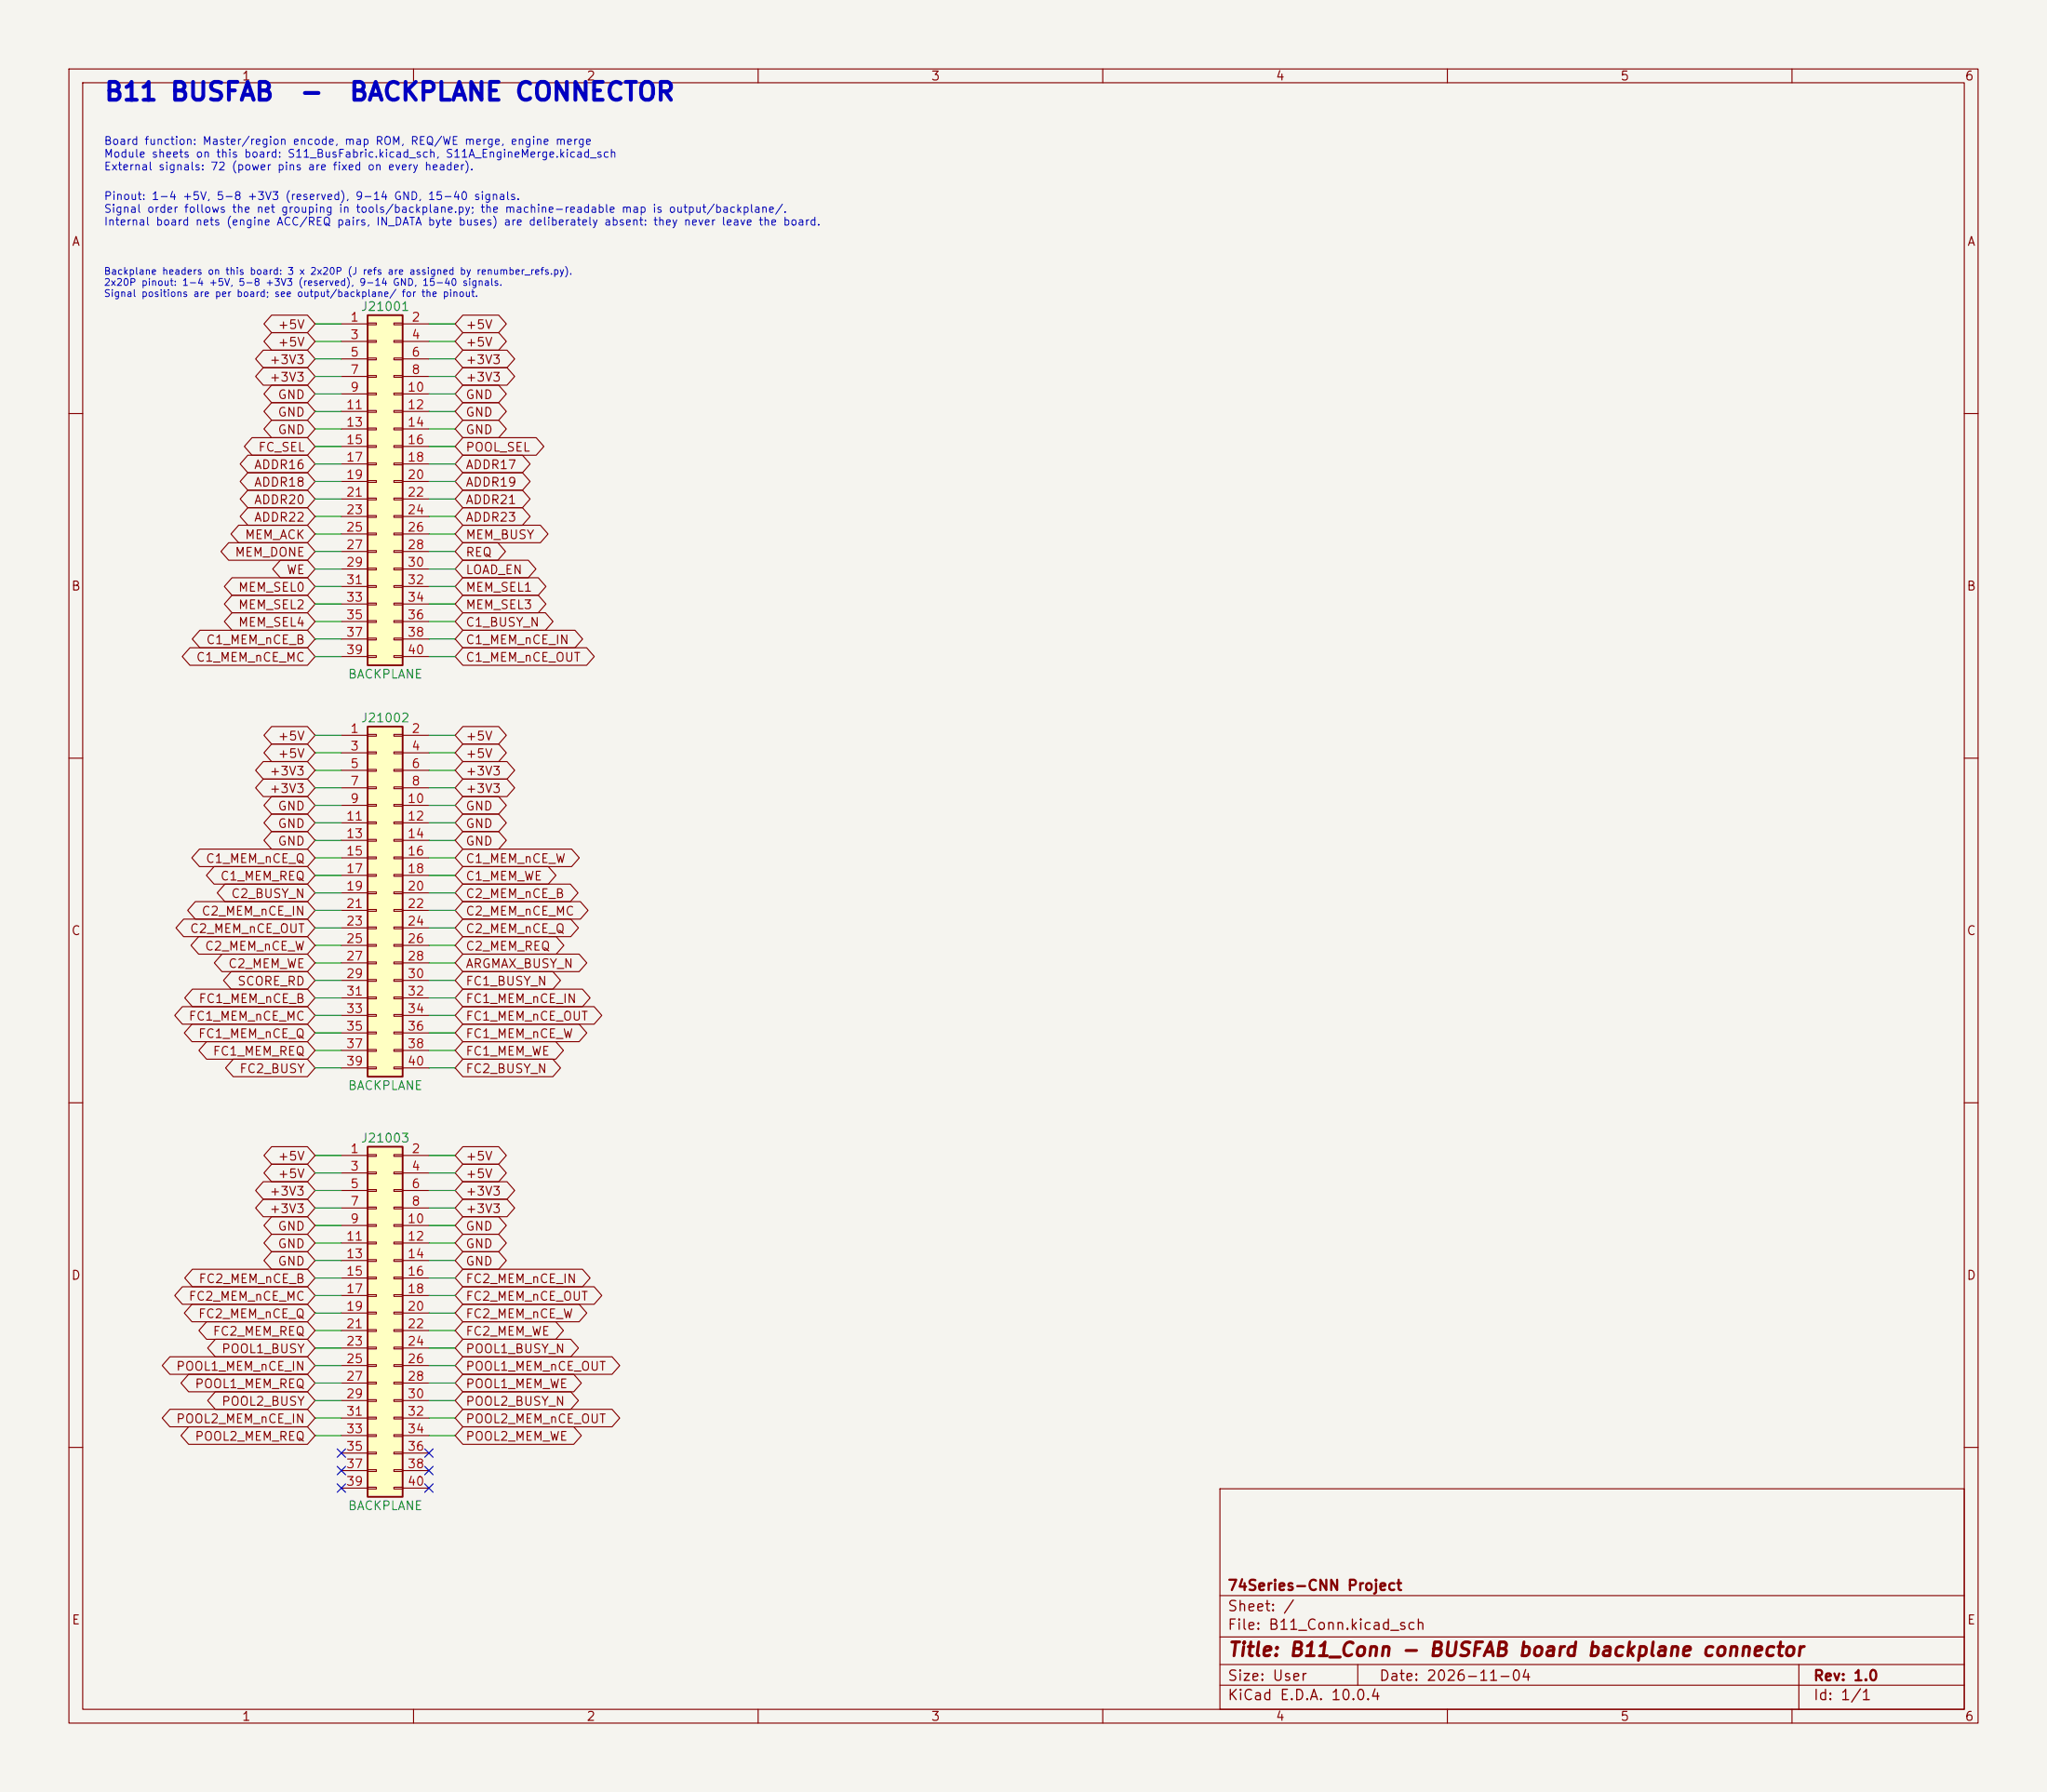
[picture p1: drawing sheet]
(kicad_sch
 (version 20250610)
 (generator "eeschema")
 (generator_version "10.0")
 (paper "User" 297 260)
 (title_block
  (title "B11_Conn - BUSFAB board backplane connector")
  (date "2026-11-04")
  (rev "1.0")
  (company "74Series-CNN Project"))
 (lib_symbols
  (symbol "Connector_Generic:Conn_02x20_Odd_Even"
    (pin_names
    (offset 1.016) (hide yes)) (exclude_from_sim no) (in_bom yes) (on_board yes)
    (in_pos_files yes)
    (duplicate_pin_numbers_are_jumpers no)
    (property "Reference" "J" (at 1.27 25.4 0) (show_name no) (do_not_autoplace no) (effects (font (size 1.27 1.27))))
    (property "Value" "Conn_02x20_Odd_Even" (at 1.27 -27.94 0) (show_name no) (do_not_autoplace no) (effects (font (size 1.27 1.27))))
    (property "Footprint" "" (at 0 0 0) (show_name no) (do_not_autoplace no) (hide yes) (effects (font (size 1.27 1.27))))
    (property "Datasheet" "" (at 0 0 0) (show_name no) (do_not_autoplace no) (hide yes) (effects (font (size 1.27 1.27))))
    (property "Description" "Generic connector, double row, 02x20, odd/even pin numbering scheme (row 1 odd numbers, row 2 even numbers), script generated (kicad-library-utils/schlib/autogen/connector/)" (at 0 0 0) (show_name no) (do_not_autoplace no) (hide yes) (effects (font (size 1.27 1.27))))
    (symbol "Conn_02x20_Odd_Even_1_1"
    (rectangle (start -1.27 24.13) (end 3.81 -26.67) (stroke (width 0.254) (type default)) (fill (type background)))
    (rectangle (start -1.27 22.987) (end 0 22.733) (stroke (width 0.1524) (type default)) (fill (type none)))
    (rectangle (start -1.27 20.447) (end 0 20.193) (stroke (width 0.1524) (type default)) (fill (type none)))
    (rectangle (start -1.27 17.907) (end 0 17.653) (stroke (width 0.1524) (type default)) (fill (type none)))
    (rectangle (start -1.27 15.367) (end 0 15.113) (stroke (width 0.1524) (type default)) (fill (type none)))
    (rectangle (start -1.27 12.827) (end 0 12.573) (stroke (width 0.1524) (type default)) (fill (type none)))
    (rectangle (start -1.27 10.287) (end 0 10.033) (stroke (width 0.1524) (type default)) (fill (type none)))
    (rectangle (start -1.27 7.747) (end 0 7.493) (stroke (width 0.1524) (type default)) (fill (type none)))
    (rectangle (start -1.27 5.207) (end 0 4.953) (stroke (width 0.1524) (type default)) (fill (type none)))
    (rectangle (start -1.27 2.667) (end 0 2.413) (stroke (width 0.1524) (type default)) (fill (type none)))
    (rectangle (start -1.27 0.127) (end 0 -0.127) (stroke (width 0.1524) (type default)) (fill (type none)))
    (rectangle (start -1.27 -2.413) (end 0 -2.667) (stroke (width 0.1524) (type default)) (fill (type none)))
    (rectangle (start -1.27 -4.953) (end 0 -5.207) (stroke (width 0.1524) (type default)) (fill (type none)))
    (rectangle (start -1.27 -7.493) (end 0 -7.747) (stroke (width 0.1524) (type default)) (fill (type none)))
    (rectangle (start -1.27 -10.033) (end 0 -10.287) (stroke (width 0.1524) (type default)) (fill (type none)))
    (rectangle (start -1.27 -12.573) (end 0 -12.827) (stroke (width 0.1524) (type default)) (fill (type none)))
    (rectangle (start -1.27 -15.113) (end 0 -15.367) (stroke (width 0.1524) (type default)) (fill (type none)))
    (rectangle (start -1.27 -17.653) (end 0 -17.907) (stroke (width 0.1524) (type default)) (fill (type none)))
    (rectangle (start -1.27 -20.193) (end 0 -20.447) (stroke (width 0.1524) (type default)) (fill (type none)))
    (rectangle (start -1.27 -22.733) (end 0 -22.987) (stroke (width 0.1524) (type default)) (fill (type none)))
    (rectangle (start -1.27 -25.273) (end 0 -25.527) (stroke (width 0.1524) (type default)) (fill (type none)))
    (rectangle (start 3.81 22.987) (end 2.54 22.733) (stroke (width 0.1524) (type default)) (fill (type none)))
    (rectangle (start 3.81 20.447) (end 2.54 20.193) (stroke (width 0.1524) (type default)) (fill (type none)))
    (rectangle (start 3.81 17.907) (end 2.54 17.653) (stroke (width 0.1524) (type default)) (fill (type none)))
    (rectangle (start 3.81 15.367) (end 2.54 15.113) (stroke (width 0.1524) (type default)) (fill (type none)))
    (rectangle (start 3.81 12.827) (end 2.54 12.573) (stroke (width 0.1524) (type default)) (fill (type none)))
    (rectangle (start 3.81 10.287) (end 2.54 10.033) (stroke (width 0.1524) (type default)) (fill (type none)))
    (rectangle (start 3.81 7.747) (end 2.54 7.493) (stroke (width 0.1524) (type default)) (fill (type none)))
    (rectangle (start 3.81 5.207) (end 2.54 4.953) (stroke (width 0.1524) (type default)) (fill (type none)))
    (rectangle (start 3.81 2.667) (end 2.54 2.413) (stroke (width 0.1524) (type default)) (fill (type none)))
    (rectangle (start 3.81 0.127) (end 2.54 -0.127) (stroke (width 0.1524) (type default)) (fill (type none)))
    (rectangle (start 3.81 -2.413) (end 2.54 -2.667) (stroke (width 0.1524) (type default)) (fill (type none)))
    (rectangle (start 3.81 -4.953) (end 2.54 -5.207) (stroke (width 0.1524) (type default)) (fill (type none)))
    (rectangle (start 3.81 -7.493) (end 2.54 -7.747) (stroke (width 0.1524) (type default)) (fill (type none)))
    (rectangle (start 3.81 -10.033) (end 2.54 -10.287) (stroke (width 0.1524) (type default)) (fill (type none)))
    (rectangle (start 3.81 -12.573) (end 2.54 -12.827) (stroke (width 0.1524) (type default)) (fill (type none)))
    (rectangle (start 3.81 -15.113) (end 2.54 -15.367) (stroke (width 0.1524) (type default)) (fill (type none)))
    (rectangle (start 3.81 -17.653) (end 2.54 -17.907) (stroke (width 0.1524) (type default)) (fill (type none)))
    (rectangle (start 3.81 -20.193) (end 2.54 -20.447) (stroke (width 0.1524) (type default)) (fill (type none)))
    (rectangle (start 3.81 -22.733) (end 2.54 -22.987) (stroke (width 0.1524) (type default)) (fill (type none)))
    (rectangle (start 3.81 -25.273) (end 2.54 -25.527) (stroke (width 0.1524) (type default)) (fill (type none)))
    (pin passive line (at -5.08 22.86 0) (length 3.81) (name "Pin_1" (effects (font (size 1.27 1.27)))) (number "1" (effects (font (size 1.27 1.27)))))
    (pin passive line (at 7.62 22.86 180) (length 3.81) (name "Pin_2" (effects (font (size 1.27 1.27)))) (number "2" (effects (font (size 1.27 1.27)))))
    (pin passive line (at -5.08 20.32 0) (length 3.81) (name "Pin_3" (effects (font (size 1.27 1.27)))) (number "3" (effects (font (size 1.27 1.27)))))
    (pin passive line (at 7.62 20.32 180) (length 3.81) (name "Pin_4" (effects (font (size 1.27 1.27)))) (number "4" (effects (font (size 1.27 1.27)))))
    (pin passive line (at -5.08 17.78 0) (length 3.81) (name "Pin_5" (effects (font (size 1.27 1.27)))) (number "5" (effects (font (size 1.27 1.27)))))
    (pin passive line (at 7.62 17.78 180) (length 3.81) (name "Pin_6" (effects (font (size 1.27 1.27)))) (number "6" (effects (font (size 1.27 1.27)))))
    (pin passive line (at -5.08 15.24 0) (length 3.81) (name "Pin_7" (effects (font (size 1.27 1.27)))) (number "7" (effects (font (size 1.27 1.27)))))
    (pin passive line (at 7.62 15.24 180) (length 3.81) (name "Pin_8" (effects (font (size 1.27 1.27)))) (number "8" (effects (font (size 1.27 1.27)))))
    (pin passive line (at -5.08 12.7 0) (length 3.81) (name "Pin_9" (effects (font (size 1.27 1.27)))) (number "9" (effects (font (size 1.27 1.27)))))
    (pin passive line (at 7.62 12.7 180) (length 3.81) (name "Pin_10" (effects (font (size 1.27 1.27)))) (number "10" (effects (font (size 1.27 1.27)))))
    (pin passive line (at -5.08 10.16 0) (length 3.81) (name "Pin_11" (effects (font (size 1.27 1.27)))) (number "11" (effects (font (size 1.27 1.27)))))
    (pin passive line (at 7.62 10.16 180) (length 3.81) (name "Pin_12" (effects (font (size 1.27 1.27)))) (number "12" (effects (font (size 1.27 1.27)))))
    (pin passive line (at -5.08 7.62 0) (length 3.81) (name "Pin_13" (effects (font (size 1.27 1.27)))) (number "13" (effects (font (size 1.27 1.27)))))
    (pin passive line (at 7.62 7.62 180) (length 3.81) (name "Pin_14" (effects (font (size 1.27 1.27)))) (number "14" (effects (font (size 1.27 1.27)))))
    (pin passive line (at -5.08 5.08 0) (length 3.81) (name "Pin_15" (effects (font (size 1.27 1.27)))) (number "15" (effects (font (size 1.27 1.27)))))
    (pin passive line (at 7.62 5.08 180) (length 3.81) (name "Pin_16" (effects (font (size 1.27 1.27)))) (number "16" (effects (font (size 1.27 1.27)))))
    (pin passive line (at -5.08 2.54 0) (length 3.81) (name "Pin_17" (effects (font (size 1.27 1.27)))) (number "17" (effects (font (size 1.27 1.27)))))
    (pin passive line (at 7.62 2.54 180) (length 3.81) (name "Pin_18" (effects (font (size 1.27 1.27)))) (number "18" (effects (font (size 1.27 1.27)))))
    (pin passive line (at -5.08 0 0) (length 3.81) (name "Pin_19" (effects (font (size 1.27 1.27)))) (number "19" (effects (font (size 1.27 1.27)))))
    (pin passive line (at 7.62 0 180) (length 3.81) (name "Pin_20" (effects (font (size 1.27 1.27)))) (number "20" (effects (font (size 1.27 1.27)))))
    (pin passive line (at -5.08 -2.54 0) (length 3.81) (name "Pin_21" (effects (font (size 1.27 1.27)))) (number "21" (effects (font (size 1.27 1.27)))))
    (pin passive line (at 7.62 -2.54 180) (length 3.81) (name "Pin_22" (effects (font (size 1.27 1.27)))) (number "22" (effects (font (size 1.27 1.27)))))
    (pin passive line (at -5.08 -5.08 0) (length 3.81) (name "Pin_23" (effects (font (size 1.27 1.27)))) (number "23" (effects (font (size 1.27 1.27)))))
    (pin passive line (at 7.62 -5.08 180) (length 3.81) (name "Pin_24" (effects (font (size 1.27 1.27)))) (number "24" (effects (font (size 1.27 1.27)))))
    (pin passive line (at -5.08 -7.62 0) (length 3.81) (name "Pin_25" (effects (font (size 1.27 1.27)))) (number "25" (effects (font (size 1.27 1.27)))))
    (pin passive line (at 7.62 -7.62 180) (length 3.81) (name "Pin_26" (effects (font (size 1.27 1.27)))) (number "26" (effects (font (size 1.27 1.27)))))
    (pin passive line (at -5.08 -10.16 0) (length 3.81) (name "Pin_27" (effects (font (size 1.27 1.27)))) (number "27" (effects (font (size 1.27 1.27)))))
    (pin passive line (at 7.62 -10.16 180) (length 3.81) (name "Pin_28" (effects (font (size 1.27 1.27)))) (number "28" (effects (font (size 1.27 1.27)))))
    (pin passive line (at -5.08 -12.7 0) (length 3.81) (name "Pin_29" (effects (font (size 1.27 1.27)))) (number "29" (effects (font (size 1.27 1.27)))))
    (pin passive line (at 7.62 -12.7 180) (length 3.81) (name "Pin_30" (effects (font (size 1.27 1.27)))) (number "30" (effects (font (size 1.27 1.27)))))
    (pin passive line (at -5.08 -15.24 0) (length 3.81) (name "Pin_31" (effects (font (size 1.27 1.27)))) (number "31" (effects (font (size 1.27 1.27)))))
    (pin passive line (at 7.62 -15.24 180) (length 3.81) (name "Pin_32" (effects (font (size 1.27 1.27)))) (number "32" (effects (font (size 1.27 1.27)))))
    (pin passive line (at -5.08 -17.78 0) (length 3.81) (name "Pin_33" (effects (font (size 1.27 1.27)))) (number "33" (effects (font (size 1.27 1.27)))))
    (pin passive line (at 7.62 -17.78 180) (length 3.81) (name "Pin_34" (effects (font (size 1.27 1.27)))) (number "34" (effects (font (size 1.27 1.27)))))
    (pin passive line (at -5.08 -20.32 0) (length 3.81) (name "Pin_35" (effects (font (size 1.27 1.27)))) (number "35" (effects (font (size 1.27 1.27)))))
    (pin passive line (at 7.62 -20.32 180) (length 3.81) (name "Pin_36" (effects (font (size 1.27 1.27)))) (number "36" (effects (font (size 1.27 1.27)))))
    (pin passive line (at -5.08 -22.86 0) (length 3.81) (name "Pin_37" (effects (font (size 1.27 1.27)))) (number "37" (effects (font (size 1.27 1.27)))))
    (pin passive line (at 7.62 -22.86 180) (length 3.81) (name "Pin_38" (effects (font (size 1.27 1.27)))) (number "38" (effects (font (size 1.27 1.27)))))
    (pin passive line (at -5.08 -25.4 0) (length 3.81) (name "Pin_39" (effects (font (size 1.27 1.27)))) (number "39" (effects (font (size 1.27 1.27)))))
    (pin passive line (at 7.62 -25.4 180) (length 3.81) (name "Pin_40" (effects (font (size 1.27 1.27)))) (number "40" (effects (font (size 1.27 1.27))))))
    (embedded_fonts no)))
 (text "B11 BUSFAB  -  BACKPLANE CONNECTOR"
  (exclude_from_sim no)
  (at 15 12 0)
  (effects (font (size 2.6 2.6)
    (bold yes)) (justify left top)))

 (text "Board function: Master/region encode, map ROM, REQ/WE merge, engine merge\nModule sheets on this board: S11_BusFabric.kicad_sch, S11A_EngineMerge.kicad_sch\nExternal signals: 72 (power pins are fixed on every header)."
  (exclude_from_sim no)
  (at 15 20 0)
  (effects (font (size 1.15 1.15)) (justify left top)))

 (text "Pinout: 1-4 +5V, 5-8 +3V3 (reserved), 9-14 GND, 15-40 signals.\nSignal order follows the net grouping in tools/backplane.py; the machine-readable map is output/backplane/.\nInternal board nets (engine ACC/REQ pairs, IN_DATA byte buses) are deliberately absent: they never leave the board."
  (exclude_from_sim no)
  (at 15 28 0)
  (effects (font (size 1.15 1.15)) (justify left top)))

 (symbol
  (lib_id "Connector_Generic:Conn_02x20_Odd_Even")
  (at 54.61 69.85 0)
  (unit 1)
  (exclude_from_sim no)
  (in_bom yes)
  (on_board yes)
  (dnp no)
  (property "Reference" "J21001" (at 55.88 44.45 0) (effects (font (size 1.27 1.27))))
  (property "Value" "BACKPLANE" (at 55.88 97.79 0) (effects (font (size 1.27 1.27))))
  (property "Footprint" "Connector_PinHeader_2.54mm:PinHeader_2x20_P2.54mm_Vertical" (at 54.61 69.85 0) (effects (font (size 1.27 1.27)) (hide yes)))
  (property "Datasheet" "" (at 54.61 69.85 0) (effects (font (size 1.27 1.27)) (hide yes)))
  (property "Description" "2x20P backplane connector B11_Conn J1" (at 54.61 69.85 0) (effects (font (size 1.27 1.27)) (hide yes)))
  (pin "1")
  (pin "2")
  (pin "3")
  (pin "4")
  (pin "5")
  (pin "6")
  (pin "7")
  (pin "8")
  (pin "9")
  (pin "10")
  (pin "11")
  (pin "12")
  (pin "13")
  (pin "14")
  (pin "15")
  (pin "16")
  (pin "17")
  (pin "18")
  (pin "19")
  (pin "20")
  (pin "21")
  (pin "22")
  (pin "23")
  (pin "24")
  (pin "25")
  (pin "26")
  (pin "27")
  (pin "28")
  (pin "29")
  (pin "30")
  (pin "31")
  (pin "32")
  (pin "33")
  (pin "34")
  (pin "35")
  (pin "36")
  (pin "37")
  (pin "38")
  (pin "39")
  (pin "40"))

 (wire
  (pts (xy 49.53 46.99) (xy 45.72 46.99))
  (stroke (width 0) (type default)))

 (global_label "+5V"
  (shape bidirectional)
  (at 45.72 46.99 180)
  (effects (font (size 1.27 1.27)) (justify right)))

 (wire
  (pts (xy 62.23 46.99) (xy 66.04 46.99))
  (stroke (width 0) (type default)))

 (global_label "+5V"
  (shape bidirectional)
  (at 66.04 46.99 0)
  (effects (font (size 1.27 1.27)) (justify left)))

 (wire
  (pts (xy 49.53 49.53) (xy 45.72 49.53))
  (stroke (width 0) (type default)))

 (global_label "+5V"
  (shape bidirectional)
  (at 45.72 49.53 180)
  (effects (font (size 1.27 1.27)) (justify right)))

 (wire
  (pts (xy 62.23 49.53) (xy 66.04 49.53))
  (stroke (width 0) (type default)))

 (global_label "+5V"
  (shape bidirectional)
  (at 66.04 49.53 0)
  (effects (font (size 1.27 1.27)) (justify left)))

 (wire
  (pts (xy 49.53 52.07) (xy 45.72 52.07))
  (stroke (width 0) (type default)))

 (global_label "+3V3"
  (shape bidirectional)
  (at 45.72 52.07 180)
  (effects (font (size 1.27 1.27)) (justify right)))

 (wire
  (pts (xy 62.23 52.07) (xy 66.04 52.07))
  (stroke (width 0) (type default)))

 (global_label "+3V3"
  (shape bidirectional)
  (at 66.04 52.07 0)
  (effects (font (size 1.27 1.27)) (justify left)))

 (wire
  (pts (xy 49.53 54.61) (xy 45.72 54.61))
  (stroke (width 0) (type default)))

 (global_label "+3V3"
  (shape bidirectional)
  (at 45.72 54.61 180)
  (effects (font (size 1.27 1.27)) (justify right)))

 (wire
  (pts (xy 62.23 54.61) (xy 66.04 54.61))
  (stroke (width 0) (type default)))

 (global_label "+3V3"
  (shape bidirectional)
  (at 66.04 54.61 0)
  (effects (font (size 1.27 1.27)) (justify left)))

 (wire
  (pts (xy 49.53 57.15) (xy 45.72 57.15))
  (stroke (width 0) (type default)))

 (global_label "GND"
  (shape bidirectional)
  (at 45.72 57.15 180)
  (effects (font (size 1.27 1.27)) (justify right)))

 (wire
  (pts (xy 62.23 57.15) (xy 66.04 57.15))
  (stroke (width 0) (type default)))

 (global_label "GND"
  (shape bidirectional)
  (at 66.04 57.15 0)
  (effects (font (size 1.27 1.27)) (justify left)))

 (wire
  (pts (xy 49.53 59.69) (xy 45.72 59.69))
  (stroke (width 0) (type default)))

 (global_label "GND"
  (shape bidirectional)
  (at 45.72 59.69 180)
  (effects (font (size 1.27 1.27)) (justify right)))

 (wire
  (pts (xy 62.23 59.69) (xy 66.04 59.69))
  (stroke (width 0) (type default)))

 (global_label "GND"
  (shape bidirectional)
  (at 66.04 59.69 0)
  (effects (font (size 1.27 1.27)) (justify left)))

 (wire
  (pts (xy 49.53 62.23) (xy 45.72 62.23))
  (stroke (width 0) (type default)))

 (global_label "GND"
  (shape bidirectional)
  (at 45.72 62.23 180)
  (effects (font (size 1.27 1.27)) (justify right)))

 (wire
  (pts (xy 62.23 62.23) (xy 66.04 62.23))
  (stroke (width 0) (type default)))

 (global_label "GND"
  (shape bidirectional)
  (at 66.04 62.23 0)
  (effects (font (size 1.27 1.27)) (justify left)))

 (wire
  (pts (xy 49.53 64.77) (xy 45.72 64.77))
  (stroke (width 0) (type default)))

 (global_label "FC_SEL"
  (shape bidirectional)
  (at 45.72 64.77 180)
  (effects (font (size 1.27 1.27)) (justify right)))

 (wire
  (pts (xy 62.23 64.77) (xy 66.04 64.77))
  (stroke (width 0) (type default)))

 (global_label "POOL_SEL"
  (shape bidirectional)
  (at 66.04 64.77 0)
  (effects (font (size 1.27 1.27)) (justify left)))

 (wire
  (pts (xy 49.53 67.31) (xy 45.72 67.31))
  (stroke (width 0) (type default)))

 (global_label "ADDR16"
  (shape bidirectional)
  (at 45.72 67.31 180)
  (effects (font (size 1.27 1.27)) (justify right)))

 (wire
  (pts (xy 62.23 67.31) (xy 66.04 67.31))
  (stroke (width 0) (type default)))

 (global_label "ADDR17"
  (shape bidirectional)
  (at 66.04 67.31 0)
  (effects (font (size 1.27 1.27)) (justify left)))

 (wire
  (pts (xy 49.53 69.85) (xy 45.72 69.85))
  (stroke (width 0) (type default)))

 (global_label "ADDR18"
  (shape bidirectional)
  (at 45.72 69.85 180)
  (effects (font (size 1.27 1.27)) (justify right)))

 (wire
  (pts (xy 62.23 69.85) (xy 66.04 69.85))
  (stroke (width 0) (type default)))

 (global_label "ADDR19"
  (shape bidirectional)
  (at 66.04 69.85 0)
  (effects (font (size 1.27 1.27)) (justify left)))

 (wire
  (pts (xy 49.53 72.39) (xy 45.72 72.39))
  (stroke (width 0) (type default)))

 (global_label "ADDR20"
  (shape bidirectional)
  (at 45.72 72.39 180)
  (effects (font (size 1.27 1.27)) (justify right)))

 (wire
  (pts (xy 62.23 72.39) (xy 66.04 72.39))
  (stroke (width 0) (type default)))

 (global_label "ADDR21"
  (shape bidirectional)
  (at 66.04 72.39 0)
  (effects (font (size 1.27 1.27)) (justify left)))

 (wire
  (pts (xy 49.53 74.93) (xy 45.72 74.93))
  (stroke (width 0) (type default)))

 (global_label "ADDR22"
  (shape bidirectional)
  (at 45.72 74.93 180)
  (effects (font (size 1.27 1.27)) (justify right)))

 (wire
  (pts (xy 62.23 74.93) (xy 66.04 74.93))
  (stroke (width 0) (type default)))

 (global_label "ADDR23"
  (shape bidirectional)
  (at 66.04 74.93 0)
  (effects (font (size 1.27 1.27)) (justify left)))

 (wire
  (pts (xy 49.53 77.47) (xy 45.72 77.47))
  (stroke (width 0) (type default)))

 (global_label "MEM_ACK"
  (shape bidirectional)
  (at 45.72 77.47 180)
  (effects (font (size 1.27 1.27)) (justify right)))

 (wire
  (pts (xy 62.23 77.47) (xy 66.04 77.47))
  (stroke (width 0) (type default)))

 (global_label "MEM_BUSY"
  (shape bidirectional)
  (at 66.04 77.47 0)
  (effects (font (size 1.27 1.27)) (justify left)))

 (wire
  (pts (xy 49.53 80.01) (xy 45.72 80.01))
  (stroke (width 0) (type default)))

 (global_label "MEM_DONE"
  (shape bidirectional)
  (at 45.72 80.01 180)
  (effects (font (size 1.27 1.27)) (justify right)))

 (wire
  (pts (xy 62.23 80.01) (xy 66.04 80.01))
  (stroke (width 0) (type default)))

 (global_label "REQ"
  (shape bidirectional)
  (at 66.04 80.01 0)
  (effects (font (size 1.27 1.27)) (justify left)))

 (wire
  (pts (xy 49.53 82.55) (xy 45.72 82.55))
  (stroke (width 0) (type default)))

 (global_label "WE"
  (shape bidirectional)
  (at 45.72 82.55 180)
  (effects (font (size 1.27 1.27)) (justify right)))

 (wire
  (pts (xy 62.23 82.55) (xy 66.04 82.55))
  (stroke (width 0) (type default)))

 (global_label "LOAD_EN"
  (shape bidirectional)
  (at 66.04 82.55 0)
  (effects (font (size 1.27 1.27)) (justify left)))

 (wire
  (pts (xy 49.53 85.09) (xy 45.72 85.09))
  (stroke (width 0) (type default)))

 (global_label "MEM_SEL0"
  (shape bidirectional)
  (at 45.72 85.09 180)
  (effects (font (size 1.27 1.27)) (justify right)))

 (wire
  (pts (xy 62.23 85.09) (xy 66.04 85.09))
  (stroke (width 0) (type default)))

 (global_label "MEM_SEL1"
  (shape bidirectional)
  (at 66.04 85.09 0)
  (effects (font (size 1.27 1.27)) (justify left)))

 (wire
  (pts (xy 49.53 87.63) (xy 45.72 87.63))
  (stroke (width 0) (type default)))

 (global_label "MEM_SEL2"
  (shape bidirectional)
  (at 45.72 87.63 180)
  (effects (font (size 1.27 1.27)) (justify right)))

 (wire
  (pts (xy 62.23 87.63) (xy 66.04 87.63))
  (stroke (width 0) (type default)))

 (global_label "MEM_SEL3"
  (shape bidirectional)
  (at 66.04 87.63 0)
  (effects (font (size 1.27 1.27)) (justify left)))

 (wire
  (pts (xy 49.53 90.17) (xy 45.72 90.17))
  (stroke (width 0) (type default)))

 (global_label "MEM_SEL4"
  (shape bidirectional)
  (at 45.72 90.17 180)
  (effects (font (size 1.27 1.27)) (justify right)))

 (wire
  (pts (xy 62.23 90.17) (xy 66.04 90.17))
  (stroke (width 0) (type default)))

 (global_label "C1_BUSY_N"
  (shape bidirectional)
  (at 66.04 90.17 0)
  (effects (font (size 1.27 1.27)) (justify left)))

 (wire
  (pts (xy 49.53 92.71) (xy 45.72 92.71))
  (stroke (width 0) (type default)))

 (global_label "C1_MEM_nCE_B"
  (shape bidirectional)
  (at 45.72 92.71 180)
  (effects (font (size 1.27 1.27)) (justify right)))

 (wire
  (pts (xy 62.23 92.71) (xy 66.04 92.71))
  (stroke (width 0) (type default)))

 (global_label "C1_MEM_nCE_IN"
  (shape bidirectional)
  (at 66.04 92.71 0)
  (effects (font (size 1.27 1.27)) (justify left)))

 (wire
  (pts (xy 49.53 95.25) (xy 45.72 95.25))
  (stroke (width 0) (type default)))

 (global_label "C1_MEM_nCE_MC"
  (shape bidirectional)
  (at 45.72 95.25 180)
  (effects (font (size 1.27 1.27)) (justify right)))

 (wire
  (pts (xy 62.23 95.25) (xy 66.04 95.25))
  (stroke (width 0) (type default)))

 (global_label "C1_MEM_nCE_OUT"
  (shape bidirectional)
  (at 66.04 95.25 0)
  (effects (font (size 1.27 1.27)) (justify left)))

 (symbol
  (lib_id "Connector_Generic:Conn_02x20_Odd_Even")
  (at 54.61 129.54 0)
  (unit 1)
  (exclude_from_sim no)
  (in_bom yes)
  (on_board yes)
  (dnp no)
  (property "Reference" "J21002" (at 55.88 104.14 0) (effects (font (size 1.27 1.27))))
  (property "Value" "BACKPLANE" (at 55.88 157.48 0) (effects (font (size 1.27 1.27))))
  (property "Footprint" "Connector_PinHeader_2.54mm:PinHeader_2x20_P2.54mm_Vertical" (at 54.61 129.54 0) (effects (font (size 1.27 1.27)) (hide yes)))
  (property "Datasheet" "" (at 54.61 129.54 0) (effects (font (size 1.27 1.27)) (hide yes)))
  (property "Description" "2x20P backplane connector B11_Conn J2" (at 54.61 129.54 0) (effects (font (size 1.27 1.27)) (hide yes)))
  (pin "1")
  (pin "2")
  (pin "3")
  (pin "4")
  (pin "5")
  (pin "6")
  (pin "7")
  (pin "8")
  (pin "9")
  (pin "10")
  (pin "11")
  (pin "12")
  (pin "13")
  (pin "14")
  (pin "15")
  (pin "16")
  (pin "17")
  (pin "18")
  (pin "19")
  (pin "20")
  (pin "21")
  (pin "22")
  (pin "23")
  (pin "24")
  (pin "25")
  (pin "26")
  (pin "27")
  (pin "28")
  (pin "29")
  (pin "30")
  (pin "31")
  (pin "32")
  (pin "33")
  (pin "34")
  (pin "35")
  (pin "36")
  (pin "37")
  (pin "38")
  (pin "39")
  (pin "40"))

 (wire
  (pts (xy 49.53 106.68) (xy 45.72 106.68))
  (stroke (width 0) (type default)))

 (global_label "+5V"
  (shape bidirectional)
  (at 45.72 106.68 180)
  (effects (font (size 1.27 1.27)) (justify right)))

 (wire
  (pts (xy 62.23 106.68) (xy 66.04 106.68))
  (stroke (width 0) (type default)))

 (global_label "+5V"
  (shape bidirectional)
  (at 66.04 106.68 0)
  (effects (font (size 1.27 1.27)) (justify left)))

 (wire
  (pts (xy 49.53 109.22) (xy 45.72 109.22))
  (stroke (width 0) (type default)))

 (global_label "+5V"
  (shape bidirectional)
  (at 45.72 109.22 180)
  (effects (font (size 1.27 1.27)) (justify right)))

 (wire
  (pts (xy 62.23 109.22) (xy 66.04 109.22))
  (stroke (width 0) (type default)))

 (global_label "+5V"
  (shape bidirectional)
  (at 66.04 109.22 0)
  (effects (font (size 1.27 1.27)) (justify left)))

 (wire
  (pts (xy 49.53 111.76) (xy 45.72 111.76))
  (stroke (width 0) (type default)))

 (global_label "+3V3"
  (shape bidirectional)
  (at 45.72 111.76 180)
  (effects (font (size 1.27 1.27)) (justify right)))

 (wire
  (pts (xy 62.23 111.76) (xy 66.04 111.76))
  (stroke (width 0) (type default)))

 (global_label "+3V3"
  (shape bidirectional)
  (at 66.04 111.76 0)
  (effects (font (size 1.27 1.27)) (justify left)))

 (wire
  (pts (xy 49.53 114.3) (xy 45.72 114.3))
  (stroke (width 0) (type default)))

 (global_label "+3V3"
  (shape bidirectional)
  (at 45.72 114.3 180)
  (effects (font (size 1.27 1.27)) (justify right)))

 (wire
  (pts (xy 62.23 114.3) (xy 66.04 114.3))
  (stroke (width 0) (type default)))

 (global_label "+3V3"
  (shape bidirectional)
  (at 66.04 114.3 0)
  (effects (font (size 1.27 1.27)) (justify left)))

 (wire
  (pts (xy 49.53 116.84) (xy 45.72 116.84))
  (stroke (width 0) (type default)))

 (global_label "GND"
  (shape bidirectional)
  (at 45.72 116.84 180)
  (effects (font (size 1.27 1.27)) (justify right)))

 (wire
  (pts (xy 62.23 116.84) (xy 66.04 116.84))
  (stroke (width 0) (type default)))

 (global_label "GND"
  (shape bidirectional)
  (at 66.04 116.84 0)
  (effects (font (size 1.27 1.27)) (justify left)))

 (wire
  (pts (xy 49.53 119.38) (xy 45.72 119.38))
  (stroke (width 0) (type default)))

 (global_label "GND"
  (shape bidirectional)
  (at 45.72 119.38 180)
  (effects (font (size 1.27 1.27)) (justify right)))

 (wire
  (pts (xy 62.23 119.38) (xy 66.04 119.38))
  (stroke (width 0) (type default)))

 (global_label "GND"
  (shape bidirectional)
  (at 66.04 119.38 0)
  (effects (font (size 1.27 1.27)) (justify left)))

 (wire
  (pts (xy 49.53 121.92) (xy 45.72 121.92))
  (stroke (width 0) (type default)))

 (global_label "GND"
  (shape bidirectional)
  (at 45.72 121.92 180)
  (effects (font (size 1.27 1.27)) (justify right)))

 (wire
  (pts (xy 62.23 121.92) (xy 66.04 121.92))
  (stroke (width 0) (type default)))

 (global_label "GND"
  (shape bidirectional)
  (at 66.04 121.92 0)
  (effects (font (size 1.27 1.27)) (justify left)))

 (wire
  (pts (xy 49.53 124.46) (xy 45.72 124.46))
  (stroke (width 0) (type default)))

 (global_label "C1_MEM_nCE_Q"
  (shape bidirectional)
  (at 45.72 124.46 180)
  (effects (font (size 1.27 1.27)) (justify right)))

 (wire
  (pts (xy 62.23 124.46) (xy 66.04 124.46))
  (stroke (width 0) (type default)))

 (global_label "C1_MEM_nCE_W"
  (shape bidirectional)
  (at 66.04 124.46 0)
  (effects (font (size 1.27 1.27)) (justify left)))

 (wire
  (pts (xy 49.53 127) (xy 45.72 127))
  (stroke (width 0) (type default)))

 (global_label "C1_MEM_REQ"
  (shape bidirectional)
  (at 45.72 127 180)
  (effects (font (size 1.27 1.27)) (justify right)))

 (wire
  (pts (xy 62.23 127) (xy 66.04 127))
  (stroke (width 0) (type default)))

 (global_label "C1_MEM_WE"
  (shape bidirectional)
  (at 66.04 127 0)
  (effects (font (size 1.27 1.27)) (justify left)))

 (wire
  (pts (xy 49.53 129.54) (xy 45.72 129.54))
  (stroke (width 0) (type default)))

 (global_label "C2_BUSY_N"
  (shape bidirectional)
  (at 45.72 129.54 180)
  (effects (font (size 1.27 1.27)) (justify right)))

 (wire
  (pts (xy 62.23 129.54) (xy 66.04 129.54))
  (stroke (width 0) (type default)))

 (global_label "C2_MEM_nCE_B"
  (shape bidirectional)
  (at 66.04 129.54 0)
  (effects (font (size 1.27 1.27)) (justify left)))

 (wire
  (pts (xy 49.53 132.08) (xy 45.72 132.08))
  (stroke (width 0) (type default)))

 (global_label "C2_MEM_nCE_IN"
  (shape bidirectional)
  (at 45.72 132.08 180)
  (effects (font (size 1.27 1.27)) (justify right)))

 (wire
  (pts (xy 62.23 132.08) (xy 66.04 132.08))
  (stroke (width 0) (type default)))

 (global_label "C2_MEM_nCE_MC"
  (shape bidirectional)
  (at 66.04 132.08 0)
  (effects (font (size 1.27 1.27)) (justify left)))

 (wire
  (pts (xy 49.53 134.62) (xy 45.72 134.62))
  (stroke (width 0) (type default)))

 (global_label "C2_MEM_nCE_OUT"
  (shape bidirectional)
  (at 45.72 134.62 180)
  (effects (font (size 1.27 1.27)) (justify right)))

 (wire
  (pts (xy 62.23 134.62) (xy 66.04 134.62))
  (stroke (width 0) (type default)))

 (global_label "C2_MEM_nCE_Q"
  (shape bidirectional)
  (at 66.04 134.62 0)
  (effects (font (size 1.27 1.27)) (justify left)))

 (wire
  (pts (xy 49.53 137.16) (xy 45.72 137.16))
  (stroke (width 0) (type default)))

 (global_label "C2_MEM_nCE_W"
  (shape bidirectional)
  (at 45.72 137.16 180)
  (effects (font (size 1.27 1.27)) (justify right)))

 (wire
  (pts (xy 62.23 137.16) (xy 66.04 137.16))
  (stroke (width 0) (type default)))

 (global_label "C2_MEM_REQ"
  (shape bidirectional)
  (at 66.04 137.16 0)
  (effects (font (size 1.27 1.27)) (justify left)))

 (wire
  (pts (xy 49.53 139.7) (xy 45.72 139.7))
  (stroke (width 0) (type default)))

 (global_label "C2_MEM_WE"
  (shape bidirectional)
  (at 45.72 139.7 180)
  (effects (font (size 1.27 1.27)) (justify right)))

 (wire
  (pts (xy 62.23 139.7) (xy 66.04 139.7))
  (stroke (width 0) (type default)))

 (global_label "ARGMAX_BUSY_N"
  (shape bidirectional)
  (at 66.04 139.7 0)
  (effects (font (size 1.27 1.27)) (justify left)))

 (wire
  (pts (xy 49.53 142.24) (xy 45.72 142.24))
  (stroke (width 0) (type default)))

 (global_label "SCORE_RD"
  (shape bidirectional)
  (at 45.72 142.24 180)
  (effects (font (size 1.27 1.27)) (justify right)))

 (wire
  (pts (xy 62.23 142.24) (xy 66.04 142.24))
  (stroke (width 0) (type default)))

 (global_label "FC1_BUSY_N"
  (shape bidirectional)
  (at 66.04 142.24 0)
  (effects (font (size 1.27 1.27)) (justify left)))

 (wire
  (pts (xy 49.53 144.78) (xy 45.72 144.78))
  (stroke (width 0) (type default)))

 (global_label "FC1_MEM_nCE_B"
  (shape bidirectional)
  (at 45.72 144.78 180)
  (effects (font (size 1.27 1.27)) (justify right)))

 (wire
  (pts (xy 62.23 144.78) (xy 66.04 144.78))
  (stroke (width 0) (type default)))

 (global_label "FC1_MEM_nCE_IN"
  (shape bidirectional)
  (at 66.04 144.78 0)
  (effects (font (size 1.27 1.27)) (justify left)))

 (wire
  (pts (xy 49.53 147.32) (xy 45.72 147.32))
  (stroke (width 0) (type default)))

 (global_label "FC1_MEM_nCE_MC"
  (shape bidirectional)
  (at 45.72 147.32 180)
  (effects (font (size 1.27 1.27)) (justify right)))

 (wire
  (pts (xy 62.23 147.32) (xy 66.04 147.32))
  (stroke (width 0) (type default)))

 (global_label "FC1_MEM_nCE_OUT"
  (shape bidirectional)
  (at 66.04 147.32 0)
  (effects (font (size 1.27 1.27)) (justify left)))

 (wire
  (pts (xy 49.53 149.86) (xy 45.72 149.86))
  (stroke (width 0) (type default)))

 (global_label "FC1_MEM_nCE_Q"
  (shape bidirectional)
  (at 45.72 149.86 180)
  (effects (font (size 1.27 1.27)) (justify right)))

 (wire
  (pts (xy 62.23 149.86) (xy 66.04 149.86))
  (stroke (width 0) (type default)))

 (global_label "FC1_MEM_nCE_W"
  (shape bidirectional)
  (at 66.04 149.86 0)
  (effects (font (size 1.27 1.27)) (justify left)))

 (wire
  (pts (xy 49.53 152.4) (xy 45.72 152.4))
  (stroke (width 0) (type default)))

 (global_label "FC1_MEM_REQ"
  (shape bidirectional)
  (at 45.72 152.4 180)
  (effects (font (size 1.27 1.27)) (justify right)))

 (wire
  (pts (xy 62.23 152.4) (xy 66.04 152.4))
  (stroke (width 0) (type default)))

 (global_label "FC1_MEM_WE"
  (shape bidirectional)
  (at 66.04 152.4 0)
  (effects (font (size 1.27 1.27)) (justify left)))

 (wire
  (pts (xy 49.53 154.94) (xy 45.72 154.94))
  (stroke (width 0) (type default)))

 (global_label "FC2_BUSY"
  (shape bidirectional)
  (at 45.72 154.94 180)
  (effects (font (size 1.27 1.27)) (justify right)))

 (wire
  (pts (xy 62.23 154.94) (xy 66.04 154.94))
  (stroke (width 0) (type default)))

 (global_label "FC2_BUSY_N"
  (shape bidirectional)
  (at 66.04 154.94 0)
  (effects (font (size 1.27 1.27)) (justify left)))

 (symbol
  (lib_id "Connector_Generic:Conn_02x20_Odd_Even")
  (at 54.61 190.5 0)
  (unit 1)
  (exclude_from_sim no)
  (in_bom yes)
  (on_board yes)
  (dnp no)
  (property "Reference" "J21003" (at 55.88 165.1 0) (effects (font (size 1.27 1.27))))
  (property "Value" "BACKPLANE" (at 55.88 218.44 0) (effects (font (size 1.27 1.27))))
  (property "Footprint" "Connector_PinHeader_2.54mm:PinHeader_2x20_P2.54mm_Vertical" (at 54.61 190.5 0) (effects (font (size 1.27 1.27)) (hide yes)))
  (property "Datasheet" "" (at 54.61 190.5 0) (effects (font (size 1.27 1.27)) (hide yes)))
  (property "Description" "2x20P backplane connector B11_Conn J3" (at 54.61 190.5 0) (effects (font (size 1.27 1.27)) (hide yes)))
  (pin "1")
  (pin "2")
  (pin "3")
  (pin "4")
  (pin "5")
  (pin "6")
  (pin "7")
  (pin "8")
  (pin "9")
  (pin "10")
  (pin "11")
  (pin "12")
  (pin "13")
  (pin "14")
  (pin "15")
  (pin "16")
  (pin "17")
  (pin "18")
  (pin "19")
  (pin "20")
  (pin "21")
  (pin "22")
  (pin "23")
  (pin "24")
  (pin "25")
  (pin "26")
  (pin "27")
  (pin "28")
  (pin "29")
  (pin "30")
  (pin "31")
  (pin "32")
  (pin "33")
  (pin "34")
  (pin "35")
  (pin "36")
  (pin "37")
  (pin "38")
  (pin "39")
  (pin "40"))

 (wire
  (pts (xy 49.53 167.64) (xy 45.72 167.64))
  (stroke (width 0) (type default)))

 (global_label "+5V"
  (shape bidirectional)
  (at 45.72 167.64 180)
  (effects (font (size 1.27 1.27)) (justify right)))

 (wire
  (pts (xy 62.23 167.64) (xy 66.04 167.64))
  (stroke (width 0) (type default)))

 (global_label "+5V"
  (shape bidirectional)
  (at 66.04 167.64 0)
  (effects (font (size 1.27 1.27)) (justify left)))

 (wire
  (pts (xy 49.53 170.18) (xy 45.72 170.18))
  (stroke (width 0) (type default)))

 (global_label "+5V"
  (shape bidirectional)
  (at 45.72 170.18 180)
  (effects (font (size 1.27 1.27)) (justify right)))

 (wire
  (pts (xy 62.23 170.18) (xy 66.04 170.18))
  (stroke (width 0) (type default)))

 (global_label "+5V"
  (shape bidirectional)
  (at 66.04 170.18 0)
  (effects (font (size 1.27 1.27)) (justify left)))

 (wire
  (pts (xy 49.53 172.72) (xy 45.72 172.72))
  (stroke (width 0) (type default)))

 (global_label "+3V3"
  (shape bidirectional)
  (at 45.72 172.72 180)
  (effects (font (size 1.27 1.27)) (justify right)))

 (wire
  (pts (xy 62.23 172.72) (xy 66.04 172.72))
  (stroke (width 0) (type default)))

 (global_label "+3V3"
  (shape bidirectional)
  (at 66.04 172.72 0)
  (effects (font (size 1.27 1.27)) (justify left)))

 (wire
  (pts (xy 49.53 175.26) (xy 45.72 175.26))
  (stroke (width 0) (type default)))

 (global_label "+3V3"
  (shape bidirectional)
  (at 45.72 175.26 180)
  (effects (font (size 1.27 1.27)) (justify right)))

 (wire
  (pts (xy 62.23 175.26) (xy 66.04 175.26))
  (stroke (width 0) (type default)))

 (global_label "+3V3"
  (shape bidirectional)
  (at 66.04 175.26 0)
  (effects (font (size 1.27 1.27)) (justify left)))

 (wire
  (pts (xy 49.53 177.8) (xy 45.72 177.8))
  (stroke (width 0) (type default)))

 (global_label "GND"
  (shape bidirectional)
  (at 45.72 177.8 180)
  (effects (font (size 1.27 1.27)) (justify right)))

 (wire
  (pts (xy 62.23 177.8) (xy 66.04 177.8))
  (stroke (width 0) (type default)))

 (global_label "GND"
  (shape bidirectional)
  (at 66.04 177.8 0)
  (effects (font (size 1.27 1.27)) (justify left)))

 (wire
  (pts (xy 49.53 180.34) (xy 45.72 180.34))
  (stroke (width 0) (type default)))

 (global_label "GND"
  (shape bidirectional)
  (at 45.72 180.34 180)
  (effects (font (size 1.27 1.27)) (justify right)))

 (wire
  (pts (xy 62.23 180.34) (xy 66.04 180.34))
  (stroke (width 0) (type default)))

 (global_label "GND"
  (shape bidirectional)
  (at 66.04 180.34 0)
  (effects (font (size 1.27 1.27)) (justify left)))

 (wire
  (pts (xy 49.53 182.88) (xy 45.72 182.88))
  (stroke (width 0) (type default)))

 (global_label "GND"
  (shape bidirectional)
  (at 45.72 182.88 180)
  (effects (font (size 1.27 1.27)) (justify right)))

 (wire
  (pts (xy 62.23 182.88) (xy 66.04 182.88))
  (stroke (width 0) (type default)))

 (global_label "GND"
  (shape bidirectional)
  (at 66.04 182.88 0)
  (effects (font (size 1.27 1.27)) (justify left)))

 (wire
  (pts (xy 49.53 185.42) (xy 45.72 185.42))
  (stroke (width 0) (type default)))

 (global_label "FC2_MEM_nCE_B"
  (shape bidirectional)
  (at 45.72 185.42 180)
  (effects (font (size 1.27 1.27)) (justify right)))

 (wire
  (pts (xy 62.23 185.42) (xy 66.04 185.42))
  (stroke (width 0) (type default)))

 (global_label "FC2_MEM_nCE_IN"
  (shape bidirectional)
  (at 66.04 185.42 0)
  (effects (font (size 1.27 1.27)) (justify left)))

 (wire
  (pts (xy 49.53 187.96) (xy 45.72 187.96))
  (stroke (width 0) (type default)))

 (global_label "FC2_MEM_nCE_MC"
  (shape bidirectional)
  (at 45.72 187.96 180)
  (effects (font (size 1.27 1.27)) (justify right)))

 (wire
  (pts (xy 62.23 187.96) (xy 66.04 187.96))
  (stroke (width 0) (type default)))

 (global_label "FC2_MEM_nCE_OUT"
  (shape bidirectional)
  (at 66.04 187.96 0)
  (effects (font (size 1.27 1.27)) (justify left)))

 (wire
  (pts (xy 49.53 190.5) (xy 45.72 190.5))
  (stroke (width 0) (type default)))

 (global_label "FC2_MEM_nCE_Q"
  (shape bidirectional)
  (at 45.72 190.5 180)
  (effects (font (size 1.27 1.27)) (justify right)))

 (wire
  (pts (xy 62.23 190.5) (xy 66.04 190.5))
  (stroke (width 0) (type default)))

 (global_label "FC2_MEM_nCE_W"
  (shape bidirectional)
  (at 66.04 190.5 0)
  (effects (font (size 1.27 1.27)) (justify left)))

 (wire
  (pts (xy 49.53 193.04) (xy 45.72 193.04))
  (stroke (width 0) (type default)))

 (global_label "FC2_MEM_REQ"
  (shape bidirectional)
  (at 45.72 193.04 180)
  (effects (font (size 1.27 1.27)) (justify right)))

 (wire
  (pts (xy 62.23 193.04) (xy 66.04 193.04))
  (stroke (width 0) (type default)))

 (global_label "FC2_MEM_WE"
  (shape bidirectional)
  (at 66.04 193.04 0)
  (effects (font (size 1.27 1.27)) (justify left)))

 (wire
  (pts (xy 49.53 195.58) (xy 45.72 195.58))
  (stroke (width 0) (type default)))

 (global_label "POOL1_BUSY"
  (shape bidirectional)
  (at 45.72 195.58 180)
  (effects (font (size 1.27 1.27)) (justify right)))

 (wire
  (pts (xy 62.23 195.58) (xy 66.04 195.58))
  (stroke (width 0) (type default)))

 (global_label "POOL1_BUSY_N"
  (shape bidirectional)
  (at 66.04 195.58 0)
  (effects (font (size 1.27 1.27)) (justify left)))

 (wire
  (pts (xy 49.53 198.12) (xy 45.72 198.12))
  (stroke (width 0) (type default)))

 (global_label "POOL1_MEM_nCE_IN"
  (shape bidirectional)
  (at 45.72 198.12 180)
  (effects (font (size 1.27 1.27)) (justify right)))

 (wire
  (pts (xy 62.23 198.12) (xy 66.04 198.12))
  (stroke (width 0) (type default)))

 (global_label "POOL1_MEM_nCE_OUT"
  (shape bidirectional)
  (at 66.04 198.12 0)
  (effects (font (size 1.27 1.27)) (justify left)))

 (wire
  (pts (xy 49.53 200.66) (xy 45.72 200.66))
  (stroke (width 0) (type default)))

 (global_label "POOL1_MEM_REQ"
  (shape bidirectional)
  (at 45.72 200.66 180)
  (effects (font (size 1.27 1.27)) (justify right)))

 (wire
  (pts (xy 62.23 200.66) (xy 66.04 200.66))
  (stroke (width 0) (type default)))

 (global_label "POOL1_MEM_WE"
  (shape bidirectional)
  (at 66.04 200.66 0)
  (effects (font (size 1.27 1.27)) (justify left)))

 (wire
  (pts (xy 49.53 203.2) (xy 45.72 203.2))
  (stroke (width 0) (type default)))

 (global_label "POOL2_BUSY"
  (shape bidirectional)
  (at 45.72 203.2 180)
  (effects (font (size 1.27 1.27)) (justify right)))

 (wire
  (pts (xy 62.23 203.2) (xy 66.04 203.2))
  (stroke (width 0) (type default)))

 (global_label "POOL2_BUSY_N"
  (shape bidirectional)
  (at 66.04 203.2 0)
  (effects (font (size 1.27 1.27)) (justify left)))

 (wire
  (pts (xy 49.53 205.74) (xy 45.72 205.74))
  (stroke (width 0) (type default)))

 (global_label "POOL2_MEM_nCE_IN"
  (shape bidirectional)
  (at 45.72 205.74 180)
  (effects (font (size 1.27 1.27)) (justify right)))

 (wire
  (pts (xy 62.23 205.74) (xy 66.04 205.74))
  (stroke (width 0) (type default)))

 (global_label "POOL2_MEM_nCE_OUT"
  (shape bidirectional)
  (at 66.04 205.74 0)
  (effects (font (size 1.27 1.27)) (justify left)))

 (wire
  (pts (xy 49.53 208.28) (xy 45.72 208.28))
  (stroke (width 0) (type default)))

 (global_label "POOL2_MEM_REQ"
  (shape bidirectional)
  (at 45.72 208.28 180)
  (effects (font (size 1.27 1.27)) (justify right)))

 (wire
  (pts (xy 62.23 208.28) (xy 66.04 208.28))
  (stroke (width 0) (type default)))

 (global_label "POOL2_MEM_WE"
  (shape bidirectional)
  (at 66.04 208.28 0)
  (effects (font (size 1.27 1.27)) (justify left)))

 (no_connect
  (at 49.53 210.82))

 (no_connect
  (at 62.23 210.82))

 (no_connect
  (at 49.53 213.36))

 (no_connect
  (at 62.23 213.36))

 (no_connect
  (at 49.53 215.9))

 (no_connect
  (at 62.23 215.9))

 (text "Backplane headers on this board: 3 x 2x20P (J refs are assigned by renumber_refs.py).\n2x20P pinout: 1-4 +5V, 5-8 +3V3 (reserved), 9-14 GND, 15-40 signals.\nSignal positions are per board; see output/backplane/ for the pinout."
  (exclude_from_sim no)
  (at 15 39 0)
  (effects (font (size 1 1)) (justify left top)))

 (embedded_fonts no))
